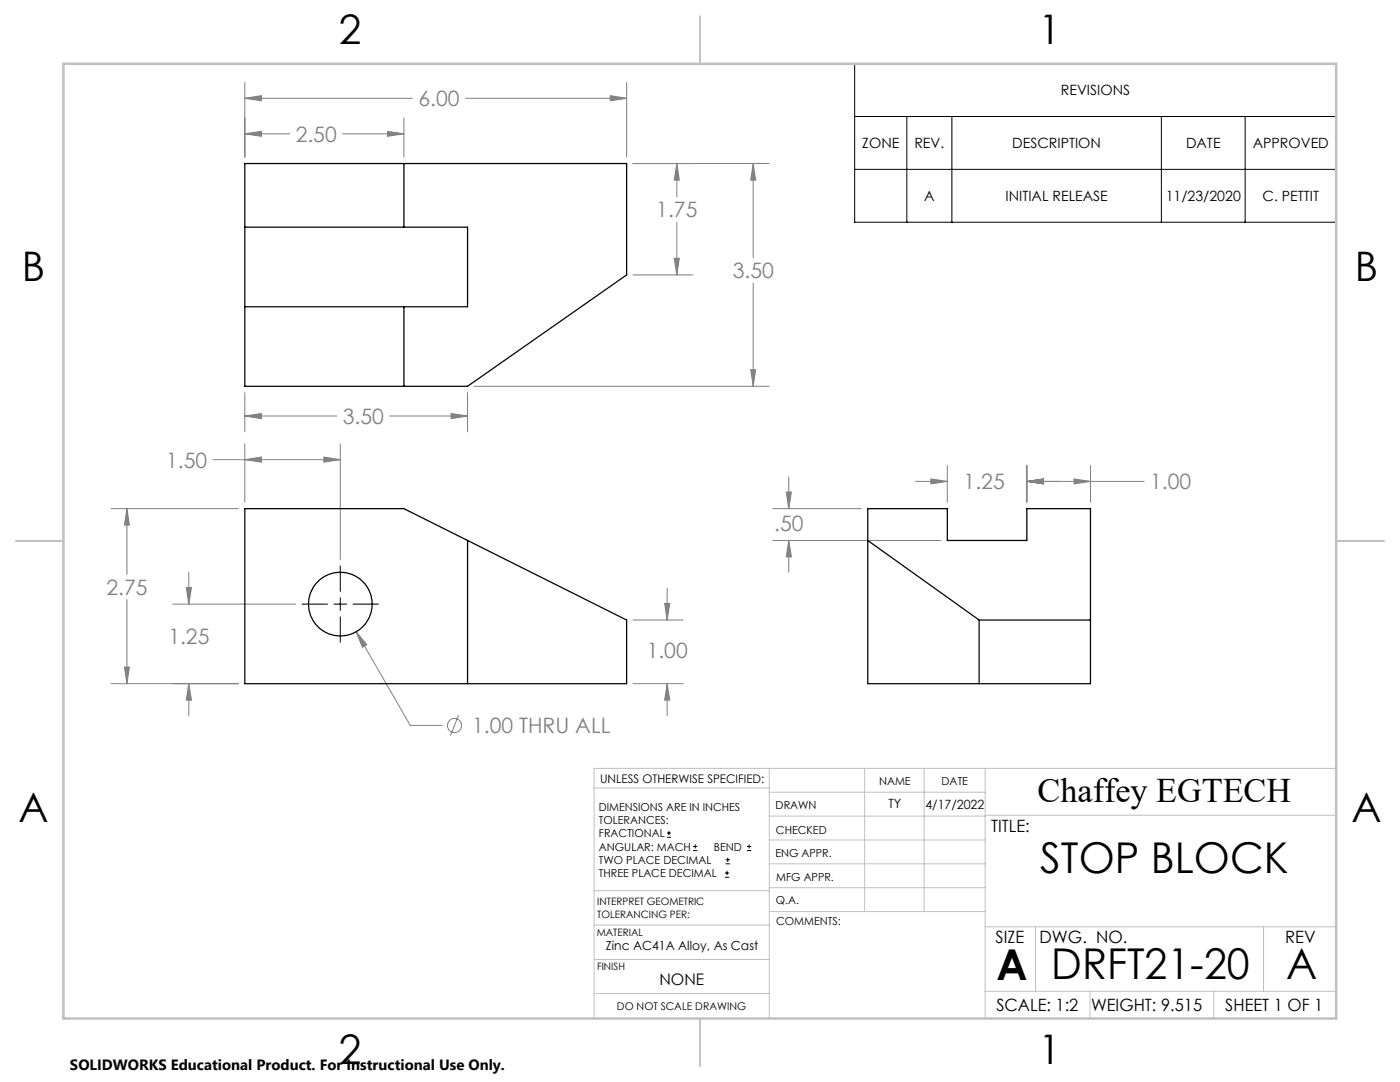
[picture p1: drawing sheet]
<svg xmlns="http://www.w3.org/2000/svg" width="279mm" height="216mm" viewBox="0 0 279 216" stroke-linecap="round" stroke-linejoin="round" font-family="sans-serif">
<g fill="none" stroke="#808080" stroke-width=".2">
<path d="M48.9 16.4v15M48.9 19.6h33.4M48.9 19.6l3.3-.5v1zM92.9 19.6h32.2M121.8 19.1l3.3 .5-3.3 .5zM125.1 16.4v15M48.9 26.7h8.9M48.9 26.7l3.3-.5v1zM68.4 26.7h12.2M77.3 26.2l3.3 .5-3.3 .5zM80.6 23.5v7.9M126.3 32.6h27.2"/>
<path d="M135.1 32.6v6.7M135.1 32.6l.5 3.3h-1.1zM150.3 32.6l.5 3.3h-1zM150.3 32.6v18.8M126.3 54.9h12M134.5 51.5h1.1l-.5 3.4zM135.1 44.3v10.6M150.3 56.5v20.6M48.9 78.4v7.8M93.3 78.4v7.8M94.6 77.1h58.9M149.8 73.8h1l-.5 3.3z"/>
<path d="M42.5 91.7h25.4M48.9 88.5v11.7M48.9 83h18.3M48.9 91.7l3.3-.5v1zM48.9 83l3.3-.5v1zM64.6 91.2l3.3 .5-3.3 .5zM67.9 88.5v23.2M77.8 83h15.5M90 82.5l3.3 .5-3.3 .5zM156.9 98.2h1l-.5 3.3zM157.4 95.1v6.4M182.7 96.1h6.4"/>
<path d="M185.8 95.6l3.3 .5-3.3 .5zM189.1 92.9v7.3M204.9 92.9v7.3M204.9 96.1h23.5M204.9 96.1l3.3-.5v1zM214.3 95.6l3.3 .5-3.3 .5zM217.6 92.9v7.3M22.2 101.5h25.4M25.3 101.5v13.1M25.3 119.6v16.8M25.3 101.5l.5 3.3h-1zM37.2 117.2h1l-.5 3.3z"/>
<path d="M37.7 114.2v6.3M133.1 117.4v6.3M154.2 101.5h17.7M154.2 107.8h33.6M157.4 107.8v6.4M157.4 107.8l.5 3.3h-1zM22.2 136.4h25.4M24.8 133.1h1l-.5 3.3zM34.5 120.5h24.5M37.7 136.4v6.4M37.7 136.4l.5 3.3h-1zM71.1 126l10.8 18.7h6.3"/>
<path d="M71.1 126l2.1 2.7-.9 .5zM126.3 136.4h10M126.3 123.7h10M132.6 120.4h1.1l-.6 3.3zM133.1 136.4v6.4M133.1 136.4l.6 3.3h-1.1zM91.5 142.7l-1.6 4.1"/>
<circle cx="90.7" cy="144.8" r="1.42"/>
</g>
<g fill="none" stroke="#000" stroke-width=".2">
<path d="M170.6 12.7h96.1v31.6h-96.1zM170.6 23.2h96.1M170.6 33.8h96.1M181 23.2v21.1M190 23.2v21.1M231.8 23.2v21.1M248.5 23.2v21.1M67.9 112.9v5.1M67.9 119.3v2.5M60.3 120.5h5.1M66.6 120.5h2.6M67.9 123.1v5.1"/>
<path d="M70.4 120.5h5.1M133.1 167.1h.8M133.1 166.2h.8M133.5 165.8v.9M138.3 169.7h.8M138.3 168.9h.8M138.7 168.5v.8M144.7 175h.8M144.7 174.2h.8M144.8 172.4h.9M144.8 171.6h.9M145.1 173.8v.8"/>
<path d="M145.2 171.1v.9M149.1 169.7h.8M149.1 168.9h.8M149.5 168.5v.8"/>
</g>
<g fill="none" stroke="#c0c0c0" stroke-width=".2">
<path d="M118.6 157.2h34.9M153.5 153.3v49.9M153.5 158.1h43.1M172.5 153.3v28.6M184.4 153.3v28.6M196.6 153.3v49.9M266.7 153.3h-148.1v49.9M118.6 177.7h35M153.5 167.6h43.1M153.5 162.8h43.1M153.5 172.4h43.1M153.5 177.1h43.1"/>
<path d="M196.6 162.7h70.1M118.6 198.2h34.9M118.6 191.5h34.9M118.6 184.6h35M153.6 181.9h43M196.6 197.8h70.1M196.6 184.9h70.1M206.7 184.9v12.9M217.5 197.8v5.4M242.2 197.8v5.4M252.2 184.9v12.9"/>
</g>
<path d="M139.7 3.2v9.5M3.1 107.9h9.6M266.7 107.9h9.5M139.7 203.2v9.6" fill="none" stroke="#c0c0c0" stroke-width=".25"/>
<path d="M12.7 12.7h254v190.5h-254z" fill="none" stroke="#c0c0c0" stroke-width=".5"/>
<path d="M25.3 101.5l.5 3.3h-1zM24.8 133.1h1l-.5 3.3zM37.2 117.2h1l-.5 3.3zM37.7 136.4l.5 3.3h-1zM64.6 91.2l3.3 .5-3.3 .5zM48.9 91.7l3.3-.5v1zM132.6 120.4h1.1l-.6 3.3zM133.1 136.4l.6 3.3h-1.1zM71.1 126l1.2 3.2 .9-.5zM134.5 51.5h1.1l-.5 3.4zM135.1 32.6l.5 3.3h-1.1zM90 82.5l3.3 .5-3.3 .5zM48.9 83l3.3-.5v1zM77.3 26.2l3.3 .5-3.3 .5zM48.9 26.7l3.3-.5v1zM48.9 19.6l3.3-.5v1zM121.8 19.1l3.3 .5-3.3 .5zM149.8 73.8h1l-.5 3.3zM150.3 32.6l.5 3.3h-1zM157.4 107.8l.5 3.3h-1zM156.9 98.2h1l-.5 3.3zM185.8 95.6l3.3 .5-3.3 .5zM204.9 96.1l3.3-.5v1zM204.9 96.1l3.3-.5v1zM214.3 95.6l3.3 .5-3.3 .5z" fill="#808080"/>
<g fill="none" stroke="#000" stroke-width=".25">
<path d="M48.9 32.6h76.2v22.3l-31.8 22.2h-44.4zM80.6 32.6v12.7M48.9 45.3h44.4v15.9h-44.4M80.6 61.2v15.9M48.9 101.5h31.7l44.5 22.2v12.7h-76.2zM93.3 107.8v28.6M173.2 101.5h15.9v6.3h15.8v-6.3h12.7v34.9h-44.4zM173.2 107.8l22.2 15.9M195.4 123.7h22.2M195.4 123.7v12.7"/>
<circle cx="67.9" cy="120.5" r="6.4"/>
</g>
<g font-size="8.5">
<text x="207.6" y="174.2">STOP BLOCK</text>
<text x="198.9" y="195.5">A</text>
<text x="209.8" y="195.4">DRFT21-20</text>
<text x="256.7" y="195.4">A</text>
</g>
<g font-size="8.1">
<text x="67.6" y="8.9">2</text>
<text x="207.3" y="8.9">1</text>
<text x="4.4" y="56.1">B</text>
<text x="270.4" y="56.1">B</text>
<text x="3.7" y="164.1">A</text>
<text x="269.7" y="164.1">A</text>
<text x="67.6" y="212.4">2</text>
<text x="207.3" y="212.4">1</text>
</g>
<text font-size="6.9" x="207.1" y="160.1">Chaffey EGTECH</text>
<g font-size="4.2" fill="#808080">
<text x="83.5" y="21.2">6.00</text>
<text x="59" y="28.3">2.50</text>
<text x="131" y="43.4">1.75</text>
<text x="146.2" y="55.5">3.50</text>
<text x="68.4" y="84.6">3.50</text>
<text x="33.1" y="93.3">1.50</text>
<text x="192.3" y="97.6">1.25</text>
<text x="229.6" y="97.6">1.00</text>
<text x="154.5" y="105.9">.50</text>
<text x="21.2" y="118.7">2.75</text>
<text x="33.6" y="128.5">1.25</text>
<text x="129.1" y="131.3">1.00</text>
<text x="94.2" y="146.3">1.00 THRU ALL</text>
</g>
<g font-size="3.4">
<text x="197.8" y="166">TITLE:</text>
<text x="198.7" y="188.1">SIZE</text>
<text x="207.5" y="188.1">DWG. NO.</text>
<text x="256.5" y="188.2">REV</text>
<text x="198.8" y="201.7">SCALE: 1:2</text>
<text x="217.7" y="201.8">WEIGHT: 9.515</text>
<text x="244.5" y="201.7">SHEET 1 OF 1</text>
</g>
<text font-size="3.2" x="131.6" y="196.6">NONE</text>
<text font-size="3" x="14" y="213.5">SOLIDWORKS Educational Product. For Instructional Use Only.</text>
<g font-size="2.8">
<text x="211.7" y="19">REVISIONS</text>
<text x="172.1" y="29.6">ZONE</text>
<text x="182.5" y="29.6">REV.</text>
<text x="202" y="29.6">DESCRIPTION</text>
<text x="236.7" y="29.6">DATE</text>
<text x="250" y="29.6">APPROVED</text>
<text x="184.4" y="40.1">A</text>
<text x="200.7" y="40.1">INITIAL RELEASE</text>
<text x="232.7" y="40.1">11/23/2020</text>
<text x="252" y="40.1">C. PETTIT</text>
</g>
<g font-size="2.5">
<text x="177.3" y="161.3">TY</text>
<text x="184.7" y="161.4">4/17/2022</text>
<text x="120.9" y="189.7">Zinc AC41A Alloy, As Cast</text>
</g>
<text font-size="2.4" x="119.8" y="156.2">UNLESS OTHERWISE SPECIFIED:</text>
<g font-size="2.2">
<text x="119.5" y="161.8">DIMENSIONS ARE IN INCHES</text>
<text x="154.8" y="161.4">DRAWN</text>
<text x="175.4" y="156.6">NAME</text>
<text x="187.9" y="156.7">DATE</text>
<text x="119.5" y="164.4">TOLERANCES:</text>
<text x="119.5" y="167.1">FRACTIONAL</text>
<text x="154.9" y="166.3">CHECKED</text>
<text x="119.5" y="169.7">ANGULAR: MACH</text>
<text x="119.5" y="172.4">TWO PLACE DECIMAL</text>
<text x="142.5" y="169.7">BEND</text>
<text x="154.8" y="171">ENG APPR.</text>
<text x="119.5" y="175">THREE PLACE DECIMAL</text>
<text x="154.9" y="175.7">MFG APPR.</text>
<text x="154.9" y="180.4">Q.A.</text>
<text x="154.9" y="184.6">COMMENTS:</text>
</g>
<text font-size="2.1" x="123.1" y="201.6">DO NOT SCALE DRAWING</text>
<g font-size="2">
<text x="119.2" y="180.6">INTERPRET GEOMETRIC</text>
<text x="119.2" y="183.1">TOLERANCING PER:</text>
<text x="119.1" y="186.7">MATERIAL</text>
<text x="119.1" y="193.5">FINISH</text>
</g>
</svg>
